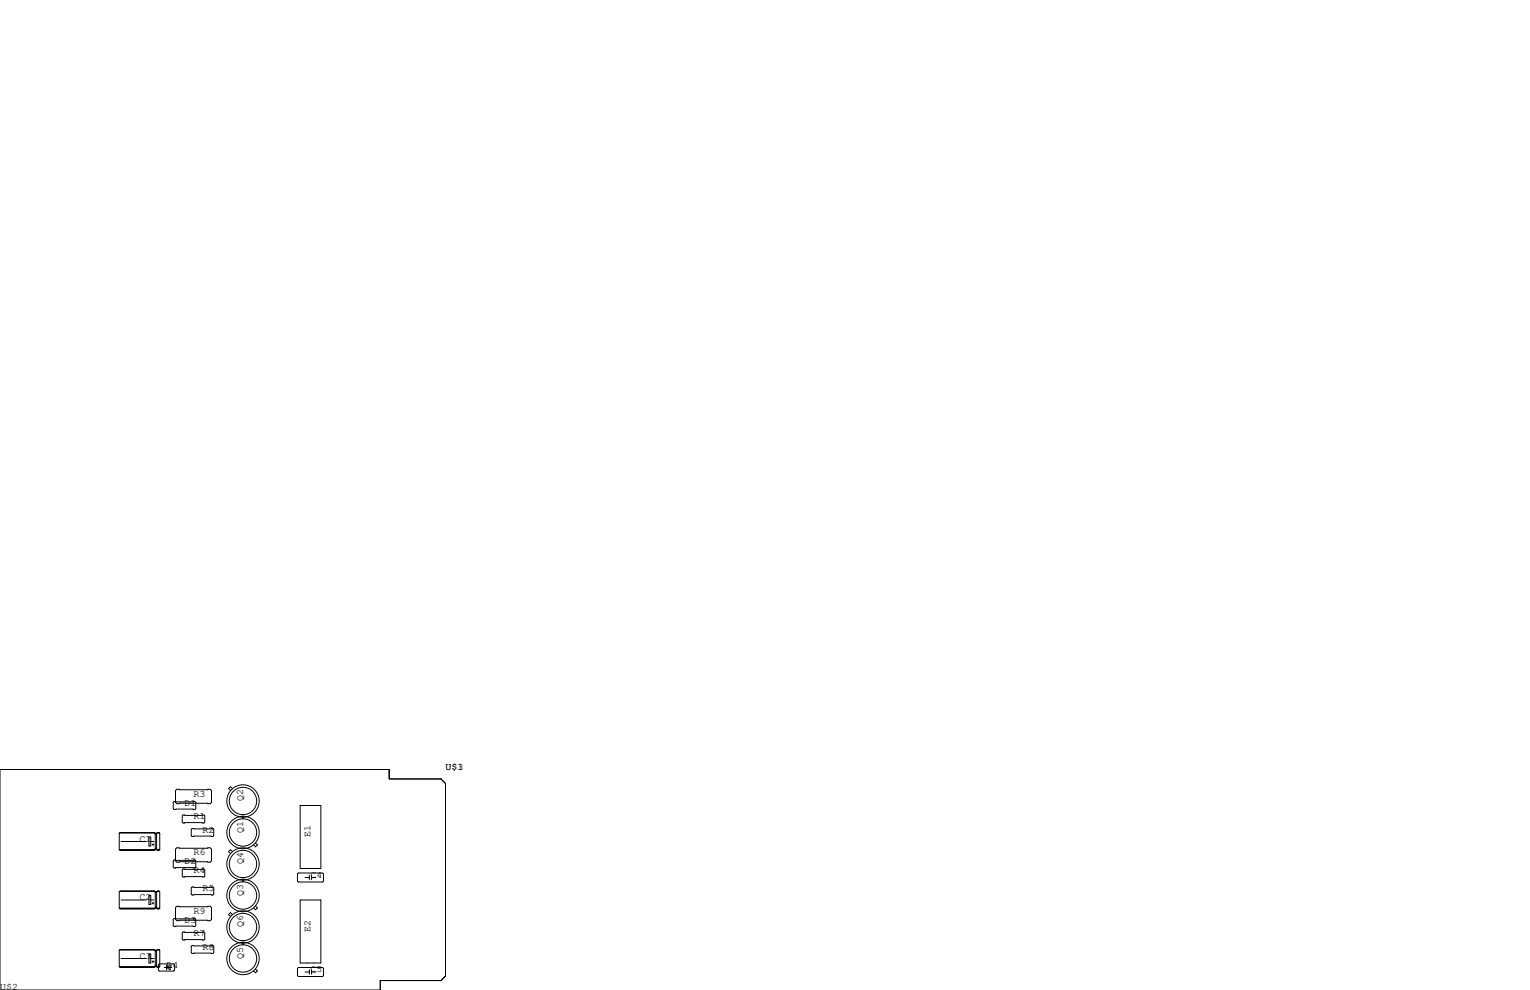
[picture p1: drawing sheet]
<svg xmlns="http://www.w3.org/2000/svg" width="432mm" height="279mm" viewBox="0 0 432 279" stroke-linecap="round" stroke-linejoin="round" font-family="sans-serif">
<g fill="none" stroke="#000" stroke-width=".28">
<path d="M0 217.2h109.9v2.6h14.6l1.2 1.3v54.4l-1.2 1.2h-17.2v2.7h-107.3zM33.7 239.8h11.4M33.8 235.1h9.9M33.9 239.9h9.7M34.2 237.5h7.1M42 236.2h.5v2.6h-.5zM42.5 237.5h.9M42.9 238.4h.5M43.2 238.1v.5M43.6 234.9h-9.7l-.2 .3v4.6M43.6 234.9l.2 .3M43.6 234.9l-9.7 .1"/>
<path d="M43.8 235.2v4.6l-.2 .2h-9.7l-.2-.2M43.8 239.5h.4M43.8 235.2h.4M43.8 235.3h.4M43.9 239.6h.2M44.2 235.2v4.6l.3 .2h.3l.3-.2M44.3 235.1h.7M44.5 239.9h.3M44.8 234.9l.3 .3v4.6M44.8 234.9h-.3l-.3 .3M44.8 234.9l-.3 .1M49.1 226.2h5.9l.2 .2v1.8l-.2 .3h-5.9l-.2-.3v-1.8z"/>
<path d="M49.5 223.1l.4-.3h9.4l.4 .3v3.3l-.4 .4h-9.4l-.4-.4zM49.5 239.6l.4-.3h9.4l.4 .3v3.4l-.4 .3h-9.4l-.4-.3zM51.7 230h5.8l.3 .3v1.7l-.3 .3h-5.8l-.3-.3v-1.7zM54.2 233.8h5.9l.2 .3v1.7l-.2 .3h-5.9l-.2-.3v-1.7zM65.6 222.6l-.6-.6-.5 .6 .5 .5M72.1 237.9l.5 .6-.5 .5-.5-.5M84.7 227.3h5.9v17.8h-5.9zM33.7 256.3h11.4M33.8 251.6h9.9M33.9 256.4h9.7M34.2 254h7.1M42 252.7h.5v2.6h-.5z"/>
<path d="M42.5 254h.9M42.9 254.9h.5M43.2 254.6v.5M43.6 251.5h-9.7l-.2 .2v4.6M43.6 251.5h-9.7M43.6 251.5l.2 .2M43.8 251.7v4.6l-.2 .2h-9.7l-.2-.2M43.8 256h.4M43.8 251.7h.4M43.8 251.8h.4M43.9 256.2h.2M44.2 251.7v4.6l.3 .2h.3l.3-.2"/>
<path d="M44.3 251.6h.7M44.5 256.4h.3M44.8 251.5l.3 .2v4.6M44.8 251.5h-.3M44.8 251.5h-.3l-.3 .2M48.9 259.5l.2-.3h5.9l.2 .3v1.7l-.2 .3h-5.9l-.2-.3zM49.1 242.7h5.9l.2 .3v1.7l-.2 .3h-5.9l-.2-.3v-1.7zM49.9 255.8h9.4l.4 .4v3.3l-.4 .3h-9.4l-.4-.3v-3.3zM51.4 245.5l.3-.3h5.8l.3 .3v1.8l-.3 .2h-5.8l-.3-.2zM54 250.6l.2-.3h5.9l.2 .3v1.7l-.2 .3h-5.9l-.2-.3zM65.6 240.3l-.6-.5-.5 .5 .5 .6M65.6 258.1l-.6-.5-.5 .5 .5 .5"/>
<path d="M72.1 255.7l.5 .5-.5 .6-.5-.6M83.9 246.6l.3-.2h6.9l.2 .2v2.1l-.2 .2h-6.9l-.3-.2zM84.7 254h5.9v17.8h-5.9zM86.1 247.6h1.2M87.3 247v1.3M87.9 247v1.3M87.9 247.6h1.3M33.7 272.8h11.4M33.8 268.1h9.9M33.9 272.9h9.7M34.2 270.5h7.1M42 269.2h.5v2.6h-.5z"/>
<path d="M42.5 270.5h.9M42.9 271.4h.5M43.2 271.1v.6M43.6 268h-9.7l-.2 .2v4.6M43.6 268h-9.7M43.6 268l.2 .2M43.8 268.2v4.6l-.2 .2h-9.7l-.2-.2M43.8 272.5h.4M43.8 268.2h.4M43.8 268.4h.4M43.9 272.7h.2M44.2 268.2v4.6l.3 .2h.3l.3-.2"/>
<path d="M44.3 268.1h.7M44.5 272.9h.3M44.7 272.3l.3-.3h4l.3 .3v1.5l-.3 .3h-4l-.3-.3zM44.8 268l.3 .2v4.6M44.8 268h-.3M44.8 268h-.3l-.3 .2M46.4 273h2.1M47 273l1-.6v1.3zM47.2 272.4h-.2v1.3M51.4 263.3l.3-.3h5.8l.3 .3v1.7l-.3 .3h-5.8l-.3-.3zM54 267.1l.2-.3h5.9l.2 .3v1.8l-.2 .2h-5.9l-.2-.2zM72.1 273.5l.5 .5-.5 .5-.5-.5"/>
<path d="M83.9 273.3l.3-.3h6.9l.2 .3v2l-.2 .3h-6.9l-.3-.3zM86.1 274.3h1.2M87.3 273.7v1.3M87.9 273.7v1.3M87.9 274.3h1.3"/>
<circle cx="68.6" cy="235" r="3.9"/>
<circle cx="68.6" cy="235" r="4.6"/>
<circle cx="68.6" cy="226.1" r="4.6"/>
<circle cx="68.6" cy="226.1" r="3.9"/>
<circle cx="68.6" cy="252.7" r="3.9"/>
<circle cx="68.6" cy="243.8" r="4.6"/>
<circle cx="68.6" cy="252.7" r="4.6"/>
<circle cx="68.6" cy="243.8" r="3.9"/>
<circle cx="68.6" cy="270.5" r="3.9"/>
<circle cx="68.6" cy="270.5" r="4.6"/>
<circle cx="68.6" cy="261.6" r="4.6"/>
<circle cx="68.6" cy="261.6" r="3.9"/>
</g>
<g font-size="2.8">
<text x="125.7" y="217.2">U$1</text>
<text x="129.1" y="217.2">3</text>
<text x="52.1" y="227.3">D1</text>
<text x="54.6" y="224.8">R3</text>
<text x="68.6" y="226.1" transform="rotate(-90 68.6 226.1)">Q2</text>
<text x="54.6" y="231.1">R1</text>
<text x="39.4" y="237.5">C1</text>
<text x="57.1" y="234.9">R2</text>
<text x="68.6" y="234.9" transform="rotate(-90 68.6 234.9)">Q1</text>
<text x="87.6" y="236.2" transform="rotate(-90 87.6 236.2)">E1</text>
<text x="52.1" y="243.8">D2</text>
<text x="54.6" y="241.3">R6</text>
<text x="68.6" y="243.8" transform="rotate(-90 68.6 243.8)">Q4</text>
<text x="54.6" y="246.4">R4</text>
<text x="57.1" y="251.5">R5</text>
<text x="87.6" y="247.6">C4</text>
<text x="39.4" y="254">C2</text>
<text x="54.6" y="257.8">R9</text>
<text x="68.6" y="252.7" transform="rotate(-90 68.6 252.7)">Q3</text>
<text x="52.1" y="260.3">D3</text>
<text x="68.6" y="261.6" transform="rotate(-90 68.6 261.6)">Q6</text>
<text x="87.6" y="262.9" transform="rotate(-90 87.6 262.9)">E2</text>
<text x="54.6" y="264.2">R7</text>
<text x="57.1" y="268">R8</text>
<text x="39.4" y="270.5">C3</text>
<text x="47" y="273">D4</text>
<text x="68.6" y="270.5" transform="rotate(-90 68.6 270.5)">Q5</text>
<text x="87.6" y="274.3">C5</text>
<text x="0" y="279.4">U$2</text>
</g>
</svg>
